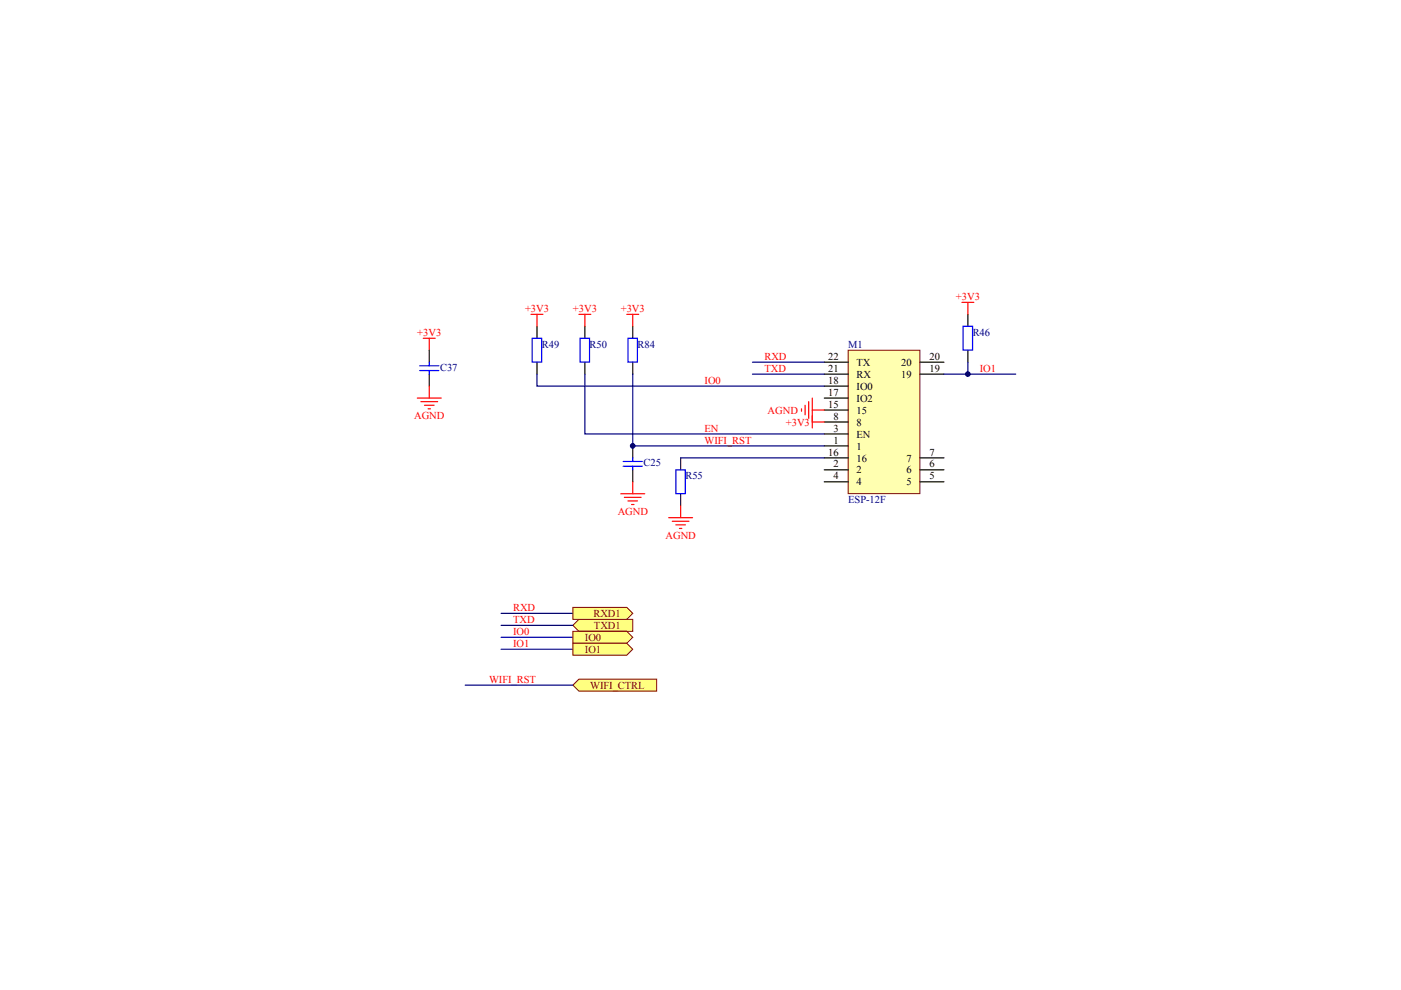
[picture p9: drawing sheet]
<svg xmlns="http://www.w3.org/2000/svg" width="297mm" height="210mm" viewBox="0 0 297 210" stroke-linecap="round" stroke-linejoin="round" font-family="sans-serif">
<path d="M134.2 69.2v2.5M134.2 76.8v2.5" fill="none" stroke="#000" stroke-width=".25"/>
<path d="M133.1 71.7h2v5.1h-2z" fill="none" stroke="#00f" stroke-width=".25"/>
<path d="M106.2 130.1h15.3" fill="none" stroke="#000080" stroke-width=".25"/>
<path d="M89.7 71.7h2.6M91 71.7v2.6" fill="none" stroke="#f00" stroke-width=".25"/>
<g fill="#ffff80" stroke="#800000" stroke-width=".21">
<path d="M121.5 132.6l1.2-1.3h11.5v2.6h-11.5z" fill-rule="evenodd"/>
<path d="M121.5 128.8h11.4l1.3 1.3-1.3 1.2h-11.4z" fill-rule="evenodd"/>
</g>
<path d="M106.2 132.6h15.3" fill="none" stroke="#000080" stroke-width=".25"/>
<path d="M91 74.3v2.5M91 79.3v2.6" fill="none" stroke="#000" stroke-width=".25"/>
<path d="M89 77.6h4M89 78.6h4M91 76.8v.8M91 78.6v.7" fill="none" stroke="#00f" stroke-width=".25"/>
<path d="M121.5 145.3l1.2-1.3h16.5v2.5h-16.5z" fill-rule="evenodd" fill="#ffff80" stroke="#800000" stroke-width=".21"/>
<path d="M106.2 135.1h15.3M106.2 137.7h15.3" fill="none" stroke="#000080" stroke-width=".25"/>
<g fill="#ffff80" stroke="#800000" stroke-width=".21">
<path d="M121.5 133.9h11.4l1.3 1.2-1.3 1.3h-11.4z" fill-rule="evenodd"/>
<path d="M121.5 136.4h11.4l1.3 1.3-1.3 1.2h-11.4z" fill-rule="evenodd"/>
</g>
<path d="M179.8 74.3h15.2v30.4h-15.2z" fill="#ffffb0" stroke="#800000" stroke-width=".21"/>
<g fill="none" stroke="#000" stroke-width=".25">
<path d="M113.9 69.2v2.5M113.9 76.8v2.5M124 69.2v2.5M124 76.8v2.5M174.8 79.3h5M174.8 76.8h5M195.1 79.3h5M195.1 76.8h5M205.2 66.6v2.6M205.2 74.3v2.5M134.2 94.5v2.6M134.2 99.6v2.6"/>
<path d="M144.3 97.1v2.5M174.8 94.5h5M174.8 99.6h5M174.8 92h5M174.8 97.1h5M174.8 89.5h5M174.8 86.9h5M174.8 84.4h5M174.8 81.9h5M195.1 99.6h5M195.1 97.1h5M144.3 104.7v2.5"/>
<path d="M174.8 102.2h5M195.1 102.2h5"/>
</g>
<path d="M113.9 79.3v2.6h60.9M124 79.3v12.7h50.8M134.2 79.3v15.2h40.6M159.5 76.8h15.3M159.5 79.3h15.3M200.1 79.3h15.3M205.2 76.8v2.5M144.3 97.1h30.5M98.6 145.3h22.9" fill="none" stroke="#000080" stroke-width=".25"/>
<path d="M112.8 71.7h2v5.1h-2zM123 71.7h2v5.1h-2zM204.2 69.2h2v5h-2zM132.1 97.8h4.1M132.1 98.9h4.1M134.2 97.1v.7M134.2 98.9v.7M143.3 99.6h2v5.1h-2z" fill="none" stroke="#00f" stroke-width=".25"/>
<g fill="none" stroke="#f00" stroke-width=".25">
<path d="M112.6 66.6h2.5M113.9 66.6v2.6M122.7 66.6h2.6M124 66.6v2.6M132.9 66.6h2.5M134.2 66.6v2.6M203.9 64.1h2.6M205.2 64.1v2.5M88.5 84.4h5.1M89.2 85.2h3.6M90 85.9h2M90.8 86.7h.5"/>
<path d="M91 81.9v2.5M169.9 86.7v.5M170.7 85.9v2.1M171.5 85.2v3.5M172.2 84.4v6.3M172.2 86.9h2.6M172.2 89.5h2.6M131.6 104.7h5.1M132.4 105.5h3.5M133.1 106.2h2.1M133.9 107h.5M134.2 102.2v2.5"/>
<path d="M141.8 109.8h5M142.5 110.5h3.6M143.3 111.3h2M144.1 112h.5M144.3 107.2v2.6"/>
</g>
<g fill="#000080" stroke="#000080" stroke-width=".21">
<circle cx="134.1" cy="94.5" r=".49"/>
<circle cx="205.2" cy="79.3" r=".49"/>
</g>
<g font-size="2.2" fill="#f00">
<text x="202.7" y="63.6">+3V3</text>
<text x="88.5" y="71.2">+3V3</text>
<text x="111.3" y="66.2">+3V3</text>
<text x="121.5" y="66.2">+3V3</text>
<text x="131.6" y="66.2">+3V3</text>
<text x="162.1" y="76.3">RXD</text>
<text x="149.4" y="81.4">IO0</text>
<text x="162.1" y="78.8">TXD</text>
<text x="207.7" y="78.8">IO1</text>
<text x="87.8" y="88.9">AGND</text>
<text x="162.8" y="87.7">AGND</text>
<text x="149.4" y="94">WIFI_RST</text>
<text x="149.4" y="91.5">EN</text>
<text x="166.6" y="90.2">+3V3</text>
<text x="131" y="109.2">AGND</text>
<text x="141.1" y="114.3">AGND</text>
<text x="108.8" y="129.6">RXD</text>
<text x="108.8" y="132.1">TXD</text>
<text x="108.8" y="134.6">IO0</text>
<text x="108.8" y="137.2">IO1</text>
<text x="103.7" y="144.8">WIFI_RST</text>
</g>
<g font-size="2.2" fill="#000080">
<text x="206.2" y="71.2">R46</text>
<text x="114.9" y="73.8">R49</text>
<text x="125" y="73.8">R50</text>
<text x="135.2" y="73.8">R84</text>
<text x="179.8" y="73.8">M1</text>
<text x="93.3" y="78.6">C37</text>
<text x="136.4" y="98.9">C25</text>
<text x="145.3" y="101.7">R55</text>
<text x="179.8" y="106.7">ESP-12F</text>
</g>
<g font-size="2.2">
<text x="175.6" y="76.3">22</text>
<text x="181.6" y="77.6">TX</text>
<text x="191" y="77.6">20</text>
<text x="197.1" y="76.3">20</text>
<text x="175.6" y="83.9">17</text>
<text x="175.6" y="81.4">18</text>
<text x="175.6" y="78.8">21</text>
<text x="181.6" y="82.6">IO0</text>
<text x="181.6" y="80.1">RX</text>
<text x="191" y="80.1">19</text>
<text x="197.1" y="78.8">19</text>
<text x="175.6" y="86.4">15</text>
<text x="176.7" y="89">8</text>
<text x="181.6" y="87.7">15</text>
<text x="181.6" y="85.2">IO2</text>
<text x="176.7" y="94">1</text>
<text x="176.7" y="91.5">3</text>
<text x="181.6" y="95.3">1</text>
<text x="181.6" y="92.8">EN</text>
<text x="181.6" y="90.2">8</text>
<text x="175.6" y="96.6">16</text>
<text x="176.7" y="99.1">2</text>
<text x="176.7" y="101.7">4</text>
<text x="181.6" y="100.4">2</text>
<text x="181.6" y="97.9">16</text>
<text x="192.2" y="100.4">6</text>
<text x="192.2" y="97.9">7</text>
<text x="197.1" y="101.7">5</text>
<text x="197.1" y="99.1">6</text>
<text x="197.1" y="96.6">7</text>
<text x="181.6" y="102.9">4</text>
<text x="192.2" y="102.9">5</text>
</g>
<g font-size="2.2" fill="#800000">
<text x="125.8" y="130.8">RXD1</text>
<text x="124" y="135.9">IO0</text>
<text x="125.9" y="133.4">TXD1</text>
<text x="124" y="138.4">IO1</text>
<text x="125.1" y="146">WIFI_CTRL</text>
</g>
</svg>
